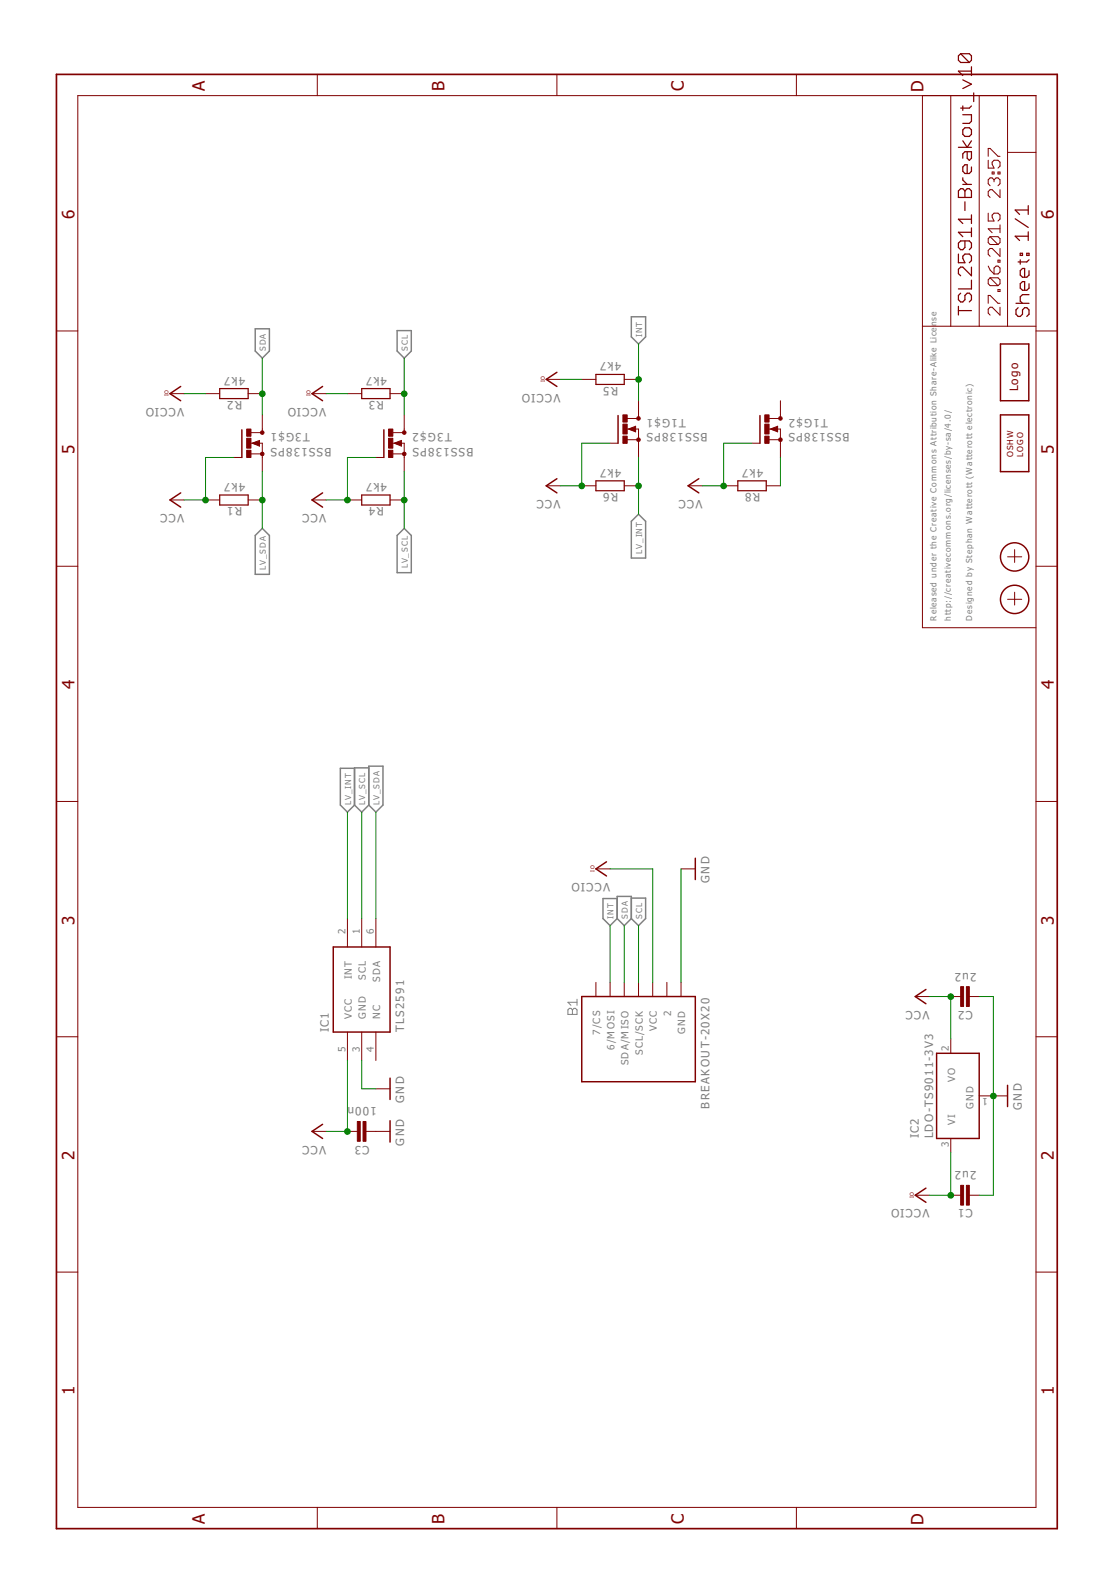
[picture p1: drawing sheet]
<?xml version="1.0" encoding="utf-8"?>
<!DOCTYPE eagle SYSTEM "eagle.dtd">
<eagle version="7.5.0">
<drawing>
<settings>
<setting alwaysvectorfont="no"/>
<setting verticaltext="up"/>
</settings>
<grid distance="0.05" unitdist="inch" unit="inch" style="lines" multiple="1" display="yes" altdistance="0.025" altunitdist="inch" altunit="inch"/>
<schematic xreflabel="%F%N/%S.%C%R" xrefpart="/%S.%C%R">
<libraries>
<library name="we-symbol">
<symbols>
<symbol name="A4L-LOC">
<wire x1="256.54" y1="3.81" x2="256.54" y2="8.89" width="0.1016" layer="94"/>
<wire x1="256.54" y1="8.89" x2="256.54" y2="13.97" width="0.1016" layer="94"/>
<wire x1="256.54" y1="13.97" x2="256.54" y2="19.05" width="0.1016" layer="94"/>
<wire x1="256.54" y1="19.05" x2="256.54" y2="24.13" width="0.1016" layer="94"/>
<wire x1="161.29" y1="3.81" x2="161.29" y2="24.13" width="0.1016" layer="94"/>
<wire x1="161.29" y1="24.13" x2="215.265" y2="24.13" width="0.1016" layer="94"/>
<wire x1="215.265" y1="24.13" x2="256.54" y2="24.13" width="0.1016" layer="94"/>
<wire x1="246.38" y1="3.81" x2="246.38" y2="8.89" width="0.1016" layer="94"/>
<wire x1="246.38" y1="8.89" x2="256.54" y2="8.89" width="0.1016" layer="94"/>
<wire x1="246.38" y1="8.89" x2="215.265" y2="8.89" width="0.1016" layer="94"/>
<wire x1="215.265" y1="8.89" x2="215.265" y2="3.81" width="0.1016" layer="94"/>
<wire x1="215.265" y1="8.89" x2="215.265" y2="13.97" width="0.1016" layer="94"/>
<wire x1="215.265" y1="13.97" x2="256.54" y2="13.97" width="0.1016" layer="94"/>
<wire x1="215.265" y1="13.97" x2="215.265" y2="19.05" width="0.1016" layer="94"/>
<wire x1="215.265" y1="19.05" x2="256.54" y2="19.05" width="0.1016" layer="94"/>
<wire x1="215.265" y1="19.05" x2="215.265" y2="24.13" width="0.1016" layer="94"/>
<text x="217.17" y="15.24" size="2.54" layer="94" font="vector">&gt;DRAWING_NAME</text>
<text x="217.17" y="10.16" size="2.286" layer="94" font="vector">&gt;LAST_DATE_TIME</text>
<text x="230.505" y="5.08" size="2.54" layer="94" font="vector">&gt;SHEET</text>
<text x="216.916" y="4.953" size="2.54" layer="94" font="vector">Sheet:</text>
<frame x1="0" y1="0" x2="260.35" y2="179.07" columns="6" rows="4" layer="94"/>
</symbol>
<symbol name="PASSER">
<wire x1="-1.016" y1="0" x2="1.27" y2="0" width="0.127" layer="94"/>
<wire x1="0" y1="1.27" x2="0" y2="-1.27" width="0.127" layer="94"/>
<circle x="0" y="0" radius="2.54" width="0.254" layer="94"/>
</symbol>
<symbol name="LOGO">
<wire x1="-5.08" y1="2.54" x2="5.08" y2="2.54" width="0.254" layer="94"/>
<wire x1="5.08" y1="2.54" x2="5.08" y2="-2.54" width="0.254" layer="94"/>
<wire x1="5.08" y1="-2.54" x2="-5.08" y2="-2.54" width="0.254" layer="94"/>
<wire x1="-5.08" y1="-2.54" x2="-5.08" y2="2.54" width="0.254" layer="94"/>
<text x="-3.429" y="-0.635" size="1.778" layer="94">Logo</text>
</symbol>
<symbol name="OSHW_LOGO">
<wire x1="5.08" y1="2.54" x2="5.08" y2="-2.54" width="0.254" layer="94"/>
<wire x1="5.08" y1="-2.54" x2="-5.08" y2="-2.54" width="0.254" layer="94"/>
<wire x1="-5.08" y1="-2.54" x2="-5.08" y2="2.54" width="0.254" layer="94"/>
<wire x1="-5.08" y1="2.54" x2="5.08" y2="2.54" width="0.254" layer="94"/>
<text x="-2.54" y="0.254" size="1.27" layer="94">OSHW</text>
<text x="-2.413" y="-1.524" size="1.27" layer="94">LOGO</text>
</symbol>
</symbols>
<devicesets>
<deviceset name="FRAME-A4L" prefix="FRAME" uservalue="yes">
<gates>
<gate name="G$1" symbol="A4L-LOC" x="0" y="0"/>
</gates>
<devices>
<device name="">
<technologies>
<technology name=""/>
</technologies>
</device>
</devices>
</deviceset>
<deviceset name="PASSER" prefix="X">
<gates>
<gate name="X" symbol="PASSER" x="0" y="0"/>
</gates>
<devices>
<device name="-07" package="PASSER_07MM">
<technologies>
<technology name=""/>
</technologies>
</device>
</devices>
</deviceset>
<deviceset name="LOGO" prefix="LOGO">
<gates>
<gate name="G$1" symbol="LOGO" x="0" y="0"/>
</gates>
<devices>
<device name="-PLACE" package="LOGO_TPLACE">
<technologies>
<technology name=""/>
</technologies>
</device>
<device name="-LAYER" package="LOGO_TOP">
<technologies>
<technology name=""/>
</technologies>
</device>
<device name="-STOP" package="LOGO_STOP">
<technologies>
<technology name=""/>
</technologies>
</device>
<device name="-S_STOP" package="SPARK_STOP">
<technologies>
<technology name=""/>
</technologies>
</device>
<device name="-S_LAYER" package="SPARK_TOP">
<technologies>
<technology name=""/>
</technologies>
</device>
<device name="-S_PLACE_M" package="SPARK_TPLACE_M">
<technologies>
<technology name=""/>
</technologies>
</device>
<device name="-S_PLACE_S" package="SPARK_TPLACE_S">
<technologies>
<technology name=""/>
</technologies>
</device>
</devices>
</deviceset>
<deviceset name="OSHW_LOGO" prefix="LOGO">
<gates>
<gate name="G$1" symbol="OSHW_LOGO" x="0" y="0"/>
</gates>
<devices>
<device name="X0100" package="OSHW_6X100">
<technologies>
<technology name=""/>
</technologies>
</device>
<device name="X0150" package="OSHW_6X150">
<technologies>
<technology name=""/>
</technologies>
</device>
<device name="X0200" package="OSHW_6X200">
<technologies>
<technology name=""/>
</technologies>
</device>
<device name="X0070" package="OSHW_6X70">
<technologies>
<technology name=""/>
</technologies>
</device>
</devices>
</deviceset>
</devicesets>
</library>
<library name="we-rcl">
<symbols>
<symbol name="CAPACITOR">
<pin name="1" x="-2.54" y="0" visible="off" length="point" direction="pas" swaplevel="1"/>
<pin name="2" x="2.54" y="0" visible="off" length="point" direction="pas" swaplevel="1" rot="R180"/>
<text x="0" y="2.54" size="1.778" layer="95" align="bottom-center">&gt;NAME</text>
<text x="0" y="-2.54" size="1.778" layer="96" align="top-center">&gt;VALUE</text>
<wire x1="-2.54" y1="0" x2="-0.762" y2="0" width="0.1524" layer="94"/>
<wire x1="2.54" y1="0" x2="0.762" y2="0" width="0.1524" layer="94"/>
<rectangle x1="-1.27" y1="-0.254" x2="2.286" y2="0.254" layer="94" rot="R90"/>
<rectangle x1="-2.286" y1="-0.254" x2="1.27" y2="0.254" layer="94" rot="R90"/>
</symbol>
<symbol name="RESISTOR">
<pin name="1" x="-5.08" y="0" visible="off" length="short" direction="pas" swaplevel="1"/>
<pin name="2" x="5.08" y="0" visible="off" length="short" direction="pas" swaplevel="1" rot="R180"/>
<wire x1="-2.54" y1="0.889" x2="2.54" y2="0.889" width="0.2032" layer="94"/>
<wire x1="2.54" y1="0.889" x2="2.54" y2="-0.889" width="0.2032" layer="94"/>
<wire x1="2.54" y1="-0.889" x2="-2.54" y2="-0.889" width="0.2032" layer="94"/>
<wire x1="-2.54" y1="-0.889" x2="-2.54" y2="0.889" width="0.2032" layer="94"/>
<text x="0" y="1.27" size="1.778" layer="95" align="bottom-center">&gt;NAME</text>
<text x="0" y="-1.27" size="1.778" layer="96" align="top-center">&gt;VALUE</text>
</symbol>
</symbols>
<devicesets>
<deviceset name="CAPACITOR" prefix="C" uservalue="yes">
<gates>
<gate name="C" symbol="CAPACITOR" x="0" y="0"/>
</gates>
<devices>
<device name="-C0402" package="R0402">
<connects>
<connect gate="C" pin="1" pad="1"/>
<connect gate="C" pin="2" pad="2"/>
</connects>
<technologies>
<technology name=""/>
</technologies>
</device>
<device name="-C0603" package="R0603">
<connects>
<connect gate="C" pin="1" pad="1"/>
<connect gate="C" pin="2" pad="2"/>
</connects>
<technologies>
<technology name=""/>
</technologies>
</device>
<device name="-C0805" package="R0805">
<connects>
<connect gate="C" pin="1" pad="1"/>
<connect gate="C" pin="2" pad="2"/>
</connects>
<technologies>
<technology name=""/>
</technologies>
</device>
<device name="-C1206" package="R1206">
<connects>
<connect gate="C" pin="1" pad="1"/>
<connect gate="C" pin="2" pad="2"/>
</connects>
<technologies>
<technology name=""/>
</technologies>
</device>
<device name="-C0201" package="R0201">
<connects>
<connect gate="C" pin="1" pad="1"/>
<connect gate="C" pin="2" pad="2"/>
</connects>
<technologies>
<technology name=""/>
</technologies>
</device>
</devices>
</deviceset>
<deviceset name="RESISTOR" prefix="R" uservalue="yes">
<gates>
<gate name="R" symbol="RESISTOR" x="0" y="0"/>
</gates>
<devices>
<device name="-R0603" package="R0603">
<connects>
<connect gate="R" pin="1" pad="1"/>
<connect gate="R" pin="2" pad="2"/>
</connects>
<technologies>
<technology name=""/>
</technologies>
</device>
<device name="-R0805" package="R0805">
<connects>
<connect gate="R" pin="1" pad="1"/>
<connect gate="R" pin="2" pad="2"/>
</connects>
<technologies>
<technology name=""/>
</technologies>
</device>
<device name="-R0402" package="R0402">
<connects>
<connect gate="R" pin="1" pad="1"/>
<connect gate="R" pin="2" pad="2"/>
</connects>
<technologies>
<technology name=""/>
</technologies>
</device>
<device name="-R1206" package="R1206">
<connects>
<connect gate="R" pin="1" pad="1"/>
<connect gate="R" pin="2" pad="2"/>
</connects>
<technologies>
<technology name=""/>
</technologies>
</device>
<device name="-R0201" package="R0201">
<connects>
<connect gate="R" pin="1" pad="1"/>
<connect gate="R" pin="2" pad="2"/>
</connects>
<technologies>
<technology name=""/>
</technologies>
</device>
</devices>
</deviceset>
</devicesets>
</library>
<library name="supply1">
<symbols>
<symbol name="GND">
<wire x1="-1.905" y1="0" x2="1.905" y2="0" width="0.254" layer="94"/>
<text x="-2.54" y="-2.54" size="1.778" layer="96">&gt;VALUE</text>
<pin name="GND" x="0" y="2.54" visible="off" length="short" direction="sup" rot="R270"/>
</symbol>
<symbol name="VCC">
<wire x1="1.27" y1="-1.905" x2="0" y2="0" width="0.254" layer="94"/>
<wire x1="0" y1="0" x2="-1.27" y2="-1.905" width="0.254" layer="94"/>
<text x="-2.54" y="-2.54" size="1.778" layer="96" rot="R90">&gt;VALUE</text>
<pin name="VCC" x="0" y="-2.54" visible="off" length="short" direction="sup" rot="R90"/>
</symbol>
<symbol name="VCCIO">
<wire x1="1.27" y1="-1.905" x2="0" y2="0" width="0.254" layer="94"/>
<wire x1="0" y1="0" x2="-1.27" y2="-1.905" width="0.254" layer="94"/>
<text x="-2.54" y="-2.54" size="1.778" layer="96" rot="R90">&gt;VALUE</text>
<text x="-0.508" y="0.254" size="0.8128" layer="94">IO</text>
<pin name="VCCIO" x="0" y="-2.54" visible="off" length="short" direction="sup" rot="R90"/>
</symbol>
</symbols>
<devicesets>
<deviceset name="GND" prefix="GND">
<gates>
<gate name="1" symbol="GND" x="0" y="0"/>
</gates>
<devices>
<device name="">
<technologies>
<technology name=""/>
</technologies>
</device>
</devices>
</deviceset>
<deviceset name="VCC" prefix="P+">
<gates>
<gate name="VCC" symbol="VCC" x="0" y="0"/>
</gates>
<devices>
<device name="">
<technologies>
<technology name=""/>
</technologies>
</device>
</devices>
</deviceset>
<deviceset name="VCCIO" prefix="VCC">
<gates>
<gate name="G$1" symbol="VCCIO" x="0" y="0"/>
</gates>
<devices>
<device name="">
<technologies>
<technology name=""/>
</technologies>
</device>
</devices>
</deviceset>
</devicesets>
</library>
<library name="we-sensor">
<symbols>
<symbol name="TSL25911">
<pin name="SCL" x="12.7" y="0" length="middle" direction="in" rot="R180"/>
<pin name="INT" x="12.7" y="2.54" length="middle" direction="oc" rot="R180"/>
<pin name="GND" x="-12.7" y="0" length="middle" direction="pwr"/>
<pin name="NC" x="-12.7" y="-2.54" length="middle" direction="nc"/>
<pin name="VCC" x="-12.7" y="2.54" length="middle" direction="pwr"/>
<pin name="SDA" x="12.7" y="-2.54" length="middle" direction="out" rot="R180"/>
<wire x1="-7.62" y1="5.08" x2="7.62" y2="5.08" width="0.254" layer="94"/>
<wire x1="7.62" y1="5.08" x2="7.62" y2="-5.08" width="0.254" layer="94"/>
<wire x1="7.62" y1="-5.08" x2="-7.62" y2="-5.08" width="0.254" layer="94"/>
<wire x1="-7.62" y1="-5.08" x2="-7.62" y2="5.08" width="0.254" layer="94"/>
<text x="-7.62" y="7.62" size="1.778" layer="95" align="top-left">&gt;NAME</text>
<text x="-7.62" y="-7.62" size="1.778" layer="96">&gt;VALUE</text>
</symbol>
</symbols>
<devicesets>
<deviceset name="TLS2591" prefix="IC">
<gates>
<gate name="IC" symbol="TSL25911" x="0" y="0"/>
</gates>
<devices>
<device name="" package="WFDFN6">
<connects>
<connect gate="IC" pin="GND" pad="3"/>
<connect gate="IC" pin="INT" pad="2"/>
<connect gate="IC" pin="NC" pad="4"/>
<connect gate="IC" pin="SCL" pad="1"/>
<connect gate="IC" pin="SDA" pad="6"/>
<connect gate="IC" pin="VCC" pad="5"/>
</connects>
<technologies>
<technology name=""/>
</technologies>
</device>
</devices>
</deviceset>
</devicesets>
</library>
<library name="we-power">
<symbols>
<symbol name="78XX">
<wire x1="-7.62" y1="-5.08" x2="7.62" y2="-5.08" width="0.254" layer="94"/>
<wire x1="7.62" y1="-5.08" x2="7.62" y2="2.54" width="0.254" layer="94"/>
<wire x1="7.62" y1="2.54" x2="-7.62" y2="2.54" width="0.254" layer="94"/>
<wire x1="-7.62" y1="2.54" x2="-7.62" y2="-5.08" width="0.254" layer="94"/>
<text x="-7.62" y="5.715" size="1.778" layer="95">&gt;NAME</text>
<text x="-7.62" y="3.175" size="1.778" layer="96">&gt;VALUE</text>
<text x="-2.286" y="-4.064" size="1.524" layer="95">GND</text>
<pin name="VI" x="-10.16" y="0" length="short" direction="in"/>
<pin name="GND" x="0" y="-7.62" visible="pad" length="short" direction="pas" rot="R90"/>
<pin name="VO" x="10.16" y="0" length="short" direction="pas" rot="R180"/>
</symbol>
</symbols>
<devicesets>
<deviceset name="LDO" prefix="IC">
<gates>
<gate name="A" symbol="78XX" x="0" y="0"/>
</gates>
<devices>
<device name="-TS5204-3V3" package="SOT23">
<connects>
<connect gate="A" pin="GND" pad="3"/>
<connect gate="A" pin="VI" pad="2"/>
<connect gate="A" pin="VO" pad="1"/>
</connects>
<technologies>
<technology name="">
<attribute name="NRND" value="NRND" constant="no"/>
</technology>
</technologies>
</device>
<device name="-TS1117-3V3" package="SOT223">
<connects>
<connect gate="A" pin="GND" pad="1"/>
<connect gate="A" pin="VI" pad="3"/>
<connect gate="A" pin="VO" pad="2 4"/>
</connects>
<technologies>
<technology name=""/>
</technologies>
</device>
<device name="-78MXX" package="SOT252">
<connects>
<connect gate="A" pin="GND" pad="2"/>
<connect gate="A" pin="VI" pad="1"/>
<connect gate="A" pin="VO" pad="3"/>
</connects>
<technologies>
<technology name=""/>
</technologies>
</device>
<device name="-TS1117-5V" package="SOT223">
<connects>
<connect gate="A" pin="GND" pad="1"/>
<connect gate="A" pin="VI" pad="3"/>
<connect gate="A" pin="VO" pad="2 4"/>
</connects>
<technologies>
<technology name=""/>
</technologies>
</device>
<device name="-TS5204-5V" package="SOT23">
<connects>
<connect gate="A" pin="GND" pad="3"/>
<connect gate="A" pin="VI" pad="2"/>
<connect gate="A" pin="VO" pad="1"/>
</connects>
<technologies>
<technology name="">
<attribute name="NRND" value="NRND" constant="no"/>
</technology>
</technologies>
</device>
<device name="-TS9011-5V" package="SOT23">
<connects>
<connect gate="A" pin="GND" pad="1"/>
<connect gate="A" pin="VI" pad="3"/>
<connect gate="A" pin="VO" pad="2"/>
</connects>
<technologies>
<technology name=""/>
</technologies>
</device>
<device name="-TS9011-3V3" package="SOT23">
<connects>
<connect gate="A" pin="GND" pad="1"/>
<connect gate="A" pin="VI" pad="3"/>
<connect gate="A" pin="VO" pad="2"/>
</connects>
<technologies>
<technology name=""/>
</technologies>
</device>
</devices>
</deviceset>
</devicesets>
</library>
<library name="we-transistor">
<symbols>
<symbol name="MOSFET_N-CHN">
<wire x1="-3.6576" y1="2.413" x2="-3.6576" y2="-2.54" width="0.254" layer="94"/>
<wire x1="-3.6576" y1="-2.54" x2="-5.08" y2="-2.54" width="0.1524" layer="94"/>
<wire x1="0" y1="1.905" x2="-2.0066" y2="1.905" width="0.1524" layer="94"/>
<wire x1="0" y1="0" x2="0" y2="-1.905" width="0.1524" layer="94"/>
<wire x1="-2.032" y1="-1.905" x2="0" y2="-1.905" width="0.1524" layer="94"/>
<wire x1="0" y1="2.54" x2="0" y2="1.905" width="0.1524" layer="94"/>
<wire x1="0" y1="-1.905" x2="0" y2="-2.54" width="0.1524" layer="94"/>
<wire x1="-1.397" y1="0" x2="-2.286" y2="0" width="0.1524" layer="94"/>
<wire x1="-1.778" y1="0" x2="-0.508" y2="-0.508" width="0.1524" layer="94"/>
<wire x1="-0.508" y1="-0.508" x2="-0.508" y2="0.508" width="0.1524" layer="94"/>
<wire x1="-0.508" y1="0.508" x2="-1.778" y2="0" width="0.1524" layer="94"/>
<wire x1="-0.635" y1="0" x2="0" y2="0" width="0.1524" layer="94"/>
<wire x1="-0.635" y1="0.254" x2="-1.524" y2="0" width="0.3048" layer="94"/>
<wire x1="-1.524" y1="0" x2="-0.635" y2="-0.254" width="0.3048" layer="94"/>
<wire x1="-0.635" y1="-0.254" x2="-0.635" y2="0" width="0.3048" layer="94"/>
<wire x1="-0.635" y1="0" x2="-0.889" y2="0" width="0.3048" layer="94"/>
<circle x="0" y="-1.905" radius="0.127" width="0.4064" layer="94"/>
<circle x="0" y="1.905" radius="0.127" width="0.4064" layer="94"/>
<text x="1.27" y="0" size="1.778" layer="95">&gt;NAME</text>
<text x="1.27" y="-2.54" size="1.778" layer="96">&gt;VALUE</text>
<rectangle x1="-2.794" y1="-2.54" x2="-2.032" y2="-1.27" layer="94"/>
<rectangle x1="-2.794" y1="1.27" x2="-2.032" y2="2.54" layer="94"/>
<rectangle x1="-2.794" y1="-0.889" x2="-2.032" y2="0.889" layer="94"/>
<pin name="G" x="-5.08" y="-2.54" visible="off" length="point" direction="pas"/>
<pin name="D" x="0" y="5.08" visible="off" length="short" direction="pas" rot="R270"/>
<pin name="S" x="0" y="-5.08" visible="off" length="short" direction="pas" rot="R90"/>
</symbol>
</symbols>
<devicesets>
<deviceset name="BSS138PS" prefix="T">
<gates>
<gate name="G$1" symbol="MOSFET_N-CHN" x="0" y="10.16"/>
<gate name="G$2" symbol="MOSFET_N-CHN" x="0" y="-10.16"/>
</gates>
<devices>
<device name="" package="SOT363">
<connects>
<connect gate="G$1" pin="D" pad="6"/>
<connect gate="G$1" pin="G" pad="2"/>
<connect gate="G$1" pin="S" pad="1"/>
<connect gate="G$2" pin="D" pad="3"/>
<connect gate="G$2" pin="G" pad="5"/>
<connect gate="G$2" pin="S" pad="4"/>
</connects>
<technologies>
<technology name=""/>
</technologies>
</device>
</devices>
</deviceset>
</devicesets>
</library>
<library name="we-board">
<symbols>
<symbol name="BREAKOUT">
<wire x1="-7.62" y1="10.16" x2="-7.62" y2="-10.16" width="0.254" layer="94"/>
<wire x1="-7.62" y1="-10.16" x2="7.62" y2="-10.16" width="0.254" layer="94"/>
<wire x1="7.62" y1="-10.16" x2="7.62" y2="10.16" width="0.254" layer="94"/>
<wire x1="7.62" y1="10.16" x2="-7.62" y2="10.16" width="0.254" layer="94"/>
<text x="-7.62" y="12.7" size="1.778" layer="95" align="top-left">&gt;NAME</text>
<text x="-7.62" y="-12.7" size="1.778" layer="95">&gt;Value</text>
<pin name="6/MOSI" x="-10.16" y="5.08" visible="pin" length="short"/>
<pin name="SDA/MISO" x="-10.16" y="2.54" visible="pin" length="short"/>
<pin name="SCL/SCK" x="-10.16" y="0" visible="pin" length="short"/>
<pin name="VCC" x="-10.16" y="-2.54" visible="pin" length="short" direction="pwr"/>
<pin name="2" x="-10.16" y="-5.08" visible="pin" length="short"/>
<pin name="GND" x="-10.16" y="-7.62" visible="pin" length="short" direction="pwr"/>
<pin name="7/CS" x="-10.16" y="7.62" visible="pin" length="short"/>
</symbol>
</symbols>
<devicesets>
<deviceset name="BREAKOUT" prefix="B">
<gates>
<gate name="BOARD" symbol="BREAKOUT" x="0" y="0"/>
</gates>
<devices>
<device name="-20X20" package="BREAKOUT-20X20">
<connects>
<connect gate="BOARD" pin="2" pad="2"/>
<connect gate="BOARD" pin="6/MOSI" pad="MOSI"/>
<connect gate="BOARD" pin="7/CS" pad="CS"/>
<connect gate="BOARD" pin="GND" pad="GND"/>
<connect gate="BOARD" pin="SCL/SCK" pad="SCL/SCK"/>
<connect gate="BOARD" pin="SDA/MISO" pad="SDA/MISO"/>
<connect gate="BOARD" pin="VCC" pad="VCC"/>
</connects>
<technologies>
<technology name=""/>
</technologies>
</device>
</devices>
</deviceset>
</devicesets>
</library>
</libraries>
<attributes>
</attributes>
<variantdefs>
</variantdefs>
<classes>
<class number="0" name="default" width="0" drill="0">
</class>
</classes>
<parts>
<part name="FRAME1" library="we-symbol" deviceset="FRAME-A4L" device=""/>
<part name="GND1" library="supply1" deviceset="GND" device=""/>
<part name="P+1" library="supply1" deviceset="VCC" device=""/>
<part name="GND3" library="supply1" deviceset="GND" device=""/>
<part name="GND4" library="supply1" deviceset="GND" device=""/>
<part name="P+3" library="supply1" deviceset="VCC" device=""/>
<part name="X1" library="we-symbol" deviceset="PASSER" device="-07"/>
<part name="X2" library="we-symbol" deviceset="PASSER" device="-07"/>
<part name="LOGO1" library="we-symbol" deviceset="LOGO" device="-S_PLACE_M"/>
<part name="LOGO2" library="we-symbol" deviceset="OSHW_LOGO" device="X0070"/>
<part name="IC2" library="we-power" deviceset="LDO" device="-TS9011-3V3" value="LDO-TS9011-3V3"/>
<part name="C1" library="we-rcl" deviceset="CAPACITOR" device="-C0402" value="2u2"/>
<part name="C2" library="we-rcl" deviceset="CAPACITOR" device="-C0402" value="2u2"/>
<part name="C3" library="we-rcl" deviceset="CAPACITOR" device="-C0402" value="100n"/>
<part name="R2" library="we-rcl" deviceset="RESISTOR" device="-R0402" value="4k7"/>
<part name="R1" library="we-rcl" deviceset="RESISTOR" device="-R0402" value="4k7"/>
<part name="VCC1" library="supply1" deviceset="VCCIO" device=""/>
<part name="P+5" library="supply1" deviceset="VCC" device=""/>
<part name="R3" library="we-rcl" deviceset="RESISTOR" device="-R0402" value="4k7"/>
<part name="R4" library="we-rcl" deviceset="RESISTOR" device="-R0402" value="4k7"/>
<part name="VCC2" library="supply1" deviceset="VCCIO" device=""/>
<part name="VCC3" library="supply1" deviceset="VCCIO" device=""/>
<part name="GND5" library="supply1" deviceset="GND" device=""/>
<part name="P+6" library="supply1" deviceset="VCC" device=""/>
<part name="VCC4" library="supply1" deviceset="VCCIO" device=""/>
<part name="T3" library="we-transistor" deviceset="BSS138PS" device=""/>
<part name="P+7" library="supply1" deviceset="VCC" device=""/>
<part name="R5" library="we-rcl" deviceset="RESISTOR" device="-R0402" value="4k7"/>
<part name="R6" library="we-rcl" deviceset="RESISTOR" device="-R0402" value="4k7"/>
<part name="VCC5" library="supply1" deviceset="VCCIO" device=""/>
<part name="P+8" library="supply1" deviceset="VCC" device=""/>
<part name="R8" library="we-rcl" deviceset="RESISTOR" device="-R0402" value="4k7"/>
<part name="T1" library="we-transistor" deviceset="BSS138PS" device=""/>
<part name="IC1" library="we-sensor" deviceset="TLS2591" device=""/>
<part name="B1" library="we-board" deviceset="BREAKOUT" device="-20X20"/>
</parts>
<sheets>
<sheet>
<plain>
<text x="162.56" y="22.86" size="1.27" layer="95" align="top-left">Released under the Creative Commons Attribution Share-Alike 
License. http://creativecommons.org/licenses/by-sa/4.0/

Designed by Stephan Watterott (Watterott electronic) </text>
</plain>
<instances>
<instance part="FRAME1" gate="G$1" x="0" y="0"/>
<instance part="GND1" gate="1" x="78.74" y="119.38"/>
<instance part="P+1" gate="VCC" x="184.15" y="158.75"/>
<instance part="GND3" gate="1" x="71.12" y="119.38"/>
<instance part="GND4" gate="1" x="118.11" y="64.77"/>
<instance part="P+3" gate="VCC" x="71.12" y="133.35"/>
<instance part="X1" gate="X" x="166.37" y="7.62"/>
<instance part="X2" gate="X" x="173.99" y="7.62"/>
<instance part="LOGO1" gate="G$1" x="207.01" y="7.62"/>
<instance part="LOGO2" gate="G$1" x="194.31" y="7.62"/>
<instance part="IC2" gate="A" x="77.47" y="19.05"/>
<instance part="C1" gate="C" x="59.69" y="16.51" rot="R90"/>
<instance part="C2" gate="C" x="95.25" y="16.51" rot="R90"/>
<instance part="C3" gate="C" x="71.12" y="124.46" rot="R90"/>
<instance part="R2" gate="R" x="203.2" y="147.32" rot="R90"/>
<instance part="R1" gate="R" x="184.15" y="147.32" rot="R90"/>
<instance part="VCC1" gate="G$1" x="203.2" y="158.75"/>
<instance part="P+5" gate="VCC" x="184.15" y="133.35"/>
<instance part="R3" gate="R" x="203.2" y="121.92" rot="R90"/>
<instance part="R4" gate="R" x="184.15" y="121.92" rot="R90"/>
<instance part="VCC2" gate="G$1" x="203.2" y="133.35"/>
<instance part="VCC3" gate="G$1" x="118.11" y="82.55"/>
<instance part="GND5" gate="1" x="77.47" y="8.89"/>
<instance part="P+6" gate="VCC" x="95.25" y="25.4"/>
<instance part="VCC4" gate="G$1" x="59.69" y="25.4"/>
<instance part="T3" gate="G$1" x="194.31" y="142.24" rot="R270"/>
<instance part="T3" gate="G$2" x="194.31" y="116.84" rot="R270"/>
<instance part="P+7" gate="VCC" x="186.69" y="91.44"/>
<instance part="R5" gate="R" x="205.74" y="80.01" rot="R90"/>
<instance part="R6" gate="R" x="186.69" y="80.01" rot="R90"/>
<instance part="VCC5" gate="G$1" x="205.74" y="91.44"/>
<instance part="P+8" gate="VCC" x="186.69" y="66.04"/>
<instance part="R8" gate="R" x="186.69" y="54.61" rot="R90"/>
<instance part="T1" gate="G$1" x="196.85" y="74.93" rot="R270"/>
<instance part="T1" gate="G$2" x="196.85" y="49.53" rot="R270"/>
<instance part="IC1" gate="IC" x="96.52" y="124.46"/>
<instance part="B1" gate="BOARD" x="87.63" y="74.93" rot="MR0"/>
</instances>
<busses>
</busses>
<nets>
<net name="GND" class="0">
<segment>
<pinref part="GND3" gate="1" pin="GND"/>
<pinref part="C3" gate="C" pin="1"/>
</segment>
<segment>
<pinref part="GND4" gate="1" pin="GND"/>
<wire x1="97.79" y1="67.31" x2="118.11" y2="67.31" width="0.1524" layer="91"/>
<pinref part="B1" gate="BOARD" pin="GND"/>
</segment>
<segment>
<pinref part="GND1" gate="1" pin="GND"/>
<wire x1="78.74" y1="121.92" x2="78.74" y2="124.46" width="0.1524" layer="91"/>
<pinref part="IC1" gate="IC" pin="GND"/>
<wire x1="83.82" y1="124.46" x2="78.74" y2="124.46" width="0.1524" layer="91"/>
</segment>
<segment>
<pinref part="IC2" gate="A" pin="GND"/>
<pinref part="C1" gate="C" pin="1"/>
<wire x1="77.47" y1="11.43" x2="59.69" y2="11.43" width="0.1524" layer="91"/>
<wire x1="59.69" y1="11.43" x2="59.69" y2="13.97" width="0.1524" layer="91"/>
<pinref part="C2" gate="C" pin="1"/>
<wire x1="77.47" y1="11.43" x2="95.25" y2="11.43" width="0.1524" layer="91"/>
<wire x1="95.25" y1="11.43" x2="95.25" y2="13.97" width="0.1524" layer="91"/>
<junction x="77.47" y="11.43"/>
<pinref part="GND5" gate="1" pin="GND"/>
</segment>
</net>
<net name="SCL" class="0">
<segment>
<wire x1="97.79" y1="74.93" x2="107.95" y2="74.93" width="0.1524" layer="91"/>
<label x="107.95" y="74.93" size="1.27" layer="95" xref="yes"/>
<pinref part="B1" gate="BOARD" pin="SCL/SCK"/>
</segment>
<segment>
<wire x1="209.55" y1="116.84" x2="203.2" y2="116.84" width="0.1524" layer="91"/>
<label x="209.55" y="116.84" size="1.27" layer="95" xref="yes"/>
<pinref part="R3" gate="R" pin="1"/>
<wire x1="203.2" y1="116.84" x2="199.39" y2="116.84" width="0.1524" layer="91"/>
<junction x="203.2" y="116.84"/>
<pinref part="T3" gate="G$2" pin="D"/>
</segment>
</net>
<net name="SDA" class="0">
<segment>
<wire x1="97.79" y1="77.47" x2="107.95" y2="77.47" width="0.1524" layer="91"/>
<label x="107.95" y="77.47" size="1.27" layer="95" xref="yes"/>
<pinref part="B1" gate="BOARD" pin="SDA/MISO"/>
</segment>
<segment>
<wire x1="209.55" y1="142.24" x2="203.2" y2="142.24" width="0.1524" layer="91"/>
<label x="209.55" y="142.24" size="1.27" layer="95" xref="yes"/>
<pinref part="R2" gate="R" pin="1"/>
<wire x1="203.2" y1="142.24" x2="199.39" y2="142.24" width="0.1524" layer="91"/>
<junction x="203.2" y="142.24"/>
<pinref part="T3" gate="G$1" pin="D"/>
</segment>
</net>
<net name="VCC" class="0">
<segment>
<wire x1="83.82" y1="127" x2="71.12" y2="127" width="0.1524" layer="91"/>
<pinref part="C3" gate="C" pin="2"/>
<pinref part="P+3" gate="VCC" pin="VCC"/>
<wire x1="71.12" y1="127" x2="71.12" y2="130.81" width="0.1524" layer="91"/>
<junction x="71.12" y="127"/>
<pinref part="IC1" gate="IC" pin="VCC"/>
</segment>
<segment>
<pinref part="R1" gate="R" pin="2"/>
<wire x1="184.15" y1="152.4" x2="191.77" y2="152.4" width="0.1524" layer="91"/>
<wire x1="191.77" y1="152.4" x2="191.77" y2="147.32" width="0.1524" layer="91"/>
<pinref part="P+1" gate="VCC" pin="VCC"/>
<wire x1="184.15" y1="152.4" x2="184.15" y2="156.21" width="0.1524" layer="91"/>
<junction x="184.15" y="152.4"/>
<pinref part="T3" gate="G$1" pin="G"/>
</segment>
<segment>
<pinref part="R4" gate="R" pin="2"/>
<wire x1="184.15" y1="127" x2="191.77" y2="127" width="0.1524" layer="91"/>
<wire x1="191.77" y1="127" x2="191.77" y2="121.92" width="0.1524" layer="91"/>
<pinref part="P+5" gate="VCC" pin="VCC"/>
<wire x1="184.15" y1="127" x2="184.15" y2="130.81" width="0.1524" layer="91"/>
<junction x="184.15" y="127"/>
<pinref part="T3" gate="G$2" pin="G"/>
</segment>
<segment>
<pinref part="IC2" gate="A" pin="VO"/>
<pinref part="C2" gate="C" pin="2"/>
<wire x1="87.63" y1="19.05" x2="95.25" y2="19.05" width="0.1524" layer="91"/>
<pinref part="P+6" gate="VCC" pin="VCC"/>
<wire x1="95.25" y1="19.05" x2="95.25" y2="22.86" width="0.1524" layer="91"/>
<junction x="95.25" y="19.05"/>
</segment>
<segment>
<pinref part="R6" gate="R" pin="2"/>
<wire x1="186.69" y1="85.09" x2="194.31" y2="85.09" width="0.1524" layer="91"/>
<wire x1="194.31" y1="85.09" x2="194.31" y2="80.01" width="0.1524" layer="91"/>
<pinref part="P+7" gate="VCC" pin="VCC"/>
<wire x1="186.69" y1="85.09" x2="186.69" y2="88.9" width="0.1524" layer="91"/>
<junction x="186.69" y="85.09"/>
<pinref part="T1" gate="G$1" pin="G"/>
</segment>
<segment>
<pinref part="R8" gate="R" pin="2"/>
<wire x1="186.69" y1="59.69" x2="194.31" y2="59.69" width="0.1524" layer="91"/>
<wire x1="194.31" y1="59.69" x2="194.31" y2="54.61" width="0.1524" layer="91"/>
<pinref part="P+8" gate="VCC" pin="VCC"/>
<wire x1="186.69" y1="59.69" x2="186.69" y2="63.5" width="0.1524" layer="91"/>
<junction x="186.69" y="59.69"/>
<pinref part="T1" gate="G$2" pin="G"/>
</segment>
</net>
<net name="LV_CSB" class="0">
<segment>
<wire x1="191.77" y1="49.53" x2="186.69" y2="49.53" width="0.1524" layer="91"/>
<pinref part="R8" gate="R" pin="1"/>
<pinref part="T1" gate="G$2" pin="S"/>
</segment>
</net>
<net name="LV_SDA" class="0">
<segment>
<wire x1="189.23" y1="142.24" x2="184.15" y2="142.24" width="0.1524" layer="91"/>
<wire x1="179.07" y1="142.24" x2="184.15" y2="142.24" width="0.1524" layer="91"/>
<label x="179.07" y="142.24" size="1.27" layer="95" rot="R180" xref="yes"/>
<pinref part="R1" gate="R" pin="1"/>
<junction x="184.15" y="142.24"/>
<pinref part="T3" gate="G$1" pin="S"/>
</segment>
<segment>
<wire x1="109.22" y1="121.92" x2="128.27" y2="121.92" width="0.1524" layer="91"/>
<label x="128.27" y="121.92" size="1.27" layer="95" xref="yes"/>
<pinref part="IC1" gate="IC" pin="SDA"/>
</segment>
</net>
<net name="VCCIO" class="0">
<segment>
<pinref part="R2" gate="R" pin="2"/>
<pinref part="VCC1" gate="G$1" pin="VCCIO"/>
<wire x1="203.2" y1="156.21" x2="203.2" y2="152.4" width="0.1524" layer="91"/>
</segment>
<segment>
<pinref part="R3" gate="R" pin="2"/>
<pinref part="VCC2" gate="G$1" pin="VCCIO"/>
<wire x1="203.2" y1="130.81" x2="203.2" y2="127" width="0.1524" layer="91"/>
</segment>
<segment>
<wire x1="97.79" y1="72.39" x2="118.11" y2="72.39" width="0.1524" layer="91"/>
<wire x1="118.11" y1="72.39" x2="118.11" y2="80.01" width="0.1524" layer="91"/>
<pinref part="VCC3" gate="G$1" pin="VCCIO"/>
<pinref part="B1" gate="BOARD" pin="VCC"/>
</segment>
<segment>
<pinref part="IC2" gate="A" pin="VI"/>
<pinref part="C1" gate="C" pin="2"/>
<wire x1="67.31" y1="19.05" x2="59.69" y2="19.05" width="0.1524" layer="91"/>
<pinref part="VCC4" gate="G$1" pin="VCCIO"/>
<wire x1="59.69" y1="19.05" x2="59.69" y2="22.86" width="0.1524" layer="91"/>
<junction x="59.69" y="19.05"/>
</segment>
<segment>
<pinref part="R5" gate="R" pin="2"/>
<pinref part="VCC5" gate="G$1" pin="VCCIO"/>
<wire x1="205.74" y1="88.9" x2="205.74" y2="85.09" width="0.1524" layer="91"/>
</segment>
</net>
<net name="LV_SCL" class="0">
<segment>
<wire x1="189.23" y1="116.84" x2="184.15" y2="116.84" width="0.1524" layer="91"/>
<wire x1="179.07" y1="116.84" x2="184.15" y2="116.84" width="0.1524" layer="91"/>
<label x="179.07" y="116.84" size="1.27" layer="95" rot="R180" xref="yes"/>
<pinref part="R4" gate="R" pin="1"/>
<junction x="184.15" y="116.84"/>
<pinref part="T3" gate="G$2" pin="S"/>
</segment>
<segment>
<wire x1="109.22" y1="124.46" x2="128.27" y2="124.46" width="0.1524" layer="91"/>
<label x="128.27" y="124.46" size="1.27" layer="95" xref="yes"/>
<pinref part="IC1" gate="IC" pin="SCL"/>
</segment>
</net>
<net name="INT" class="0">
<segment>
<wire x1="97.79" y1="80.01" x2="107.95" y2="80.01" width="0.1524" layer="91"/>
<label x="107.95" y="80.01" size="1.27" layer="95" xref="yes"/>
<pinref part="B1" gate="BOARD" pin="6/MOSI"/>
</segment>
<segment>
<wire x1="212.09" y1="74.93" x2="205.74" y2="74.93" width="0.1524" layer="91"/>
<label x="212.09" y="74.93" size="1.27" layer="95" xref="yes"/>
<pinref part="R5" gate="R" pin="1"/>
<wire x1="205.74" y1="74.93" x2="201.93" y2="74.93" width="0.1524" layer="91"/>
<junction x="205.74" y="74.93"/>
<pinref part="T1" gate="G$1" pin="D"/>
</segment>
</net>
<net name="LV_INT" class="0">
<segment>
<pinref part="IC1" gate="IC" pin="INT"/>
<wire x1="109.22" y1="127" x2="128.27" y2="127" width="0.1524" layer="91"/>
<label x="128.27" y="127" size="1.27" layer="95" xref="yes"/>
</segment>
<segment>
<wire x1="191.77" y1="74.93" x2="186.69" y2="74.93" width="0.1524" layer="91"/>
<wire x1="181.61" y1="74.93" x2="186.69" y2="74.93" width="0.1524" layer="91"/>
<label x="181.61" y="74.93" size="1.27" layer="95" rot="R180" xref="yes"/>
<pinref part="R6" gate="R" pin="1"/>
<junction x="186.69" y="74.93"/>
<pinref part="T1" gate="G$1" pin="S"/>
</segment>
</net>
</nets>
</sheet>
</sheets>
</schematic>
</drawing>
<compatibility>
<note version="6.3" minversion="6.2.2" severity="warning">
Since Version 6.2.2 text objects can contain more than one line,
which will not be processed correctly with this version.
</note>
</compatibility>
</eagle>
